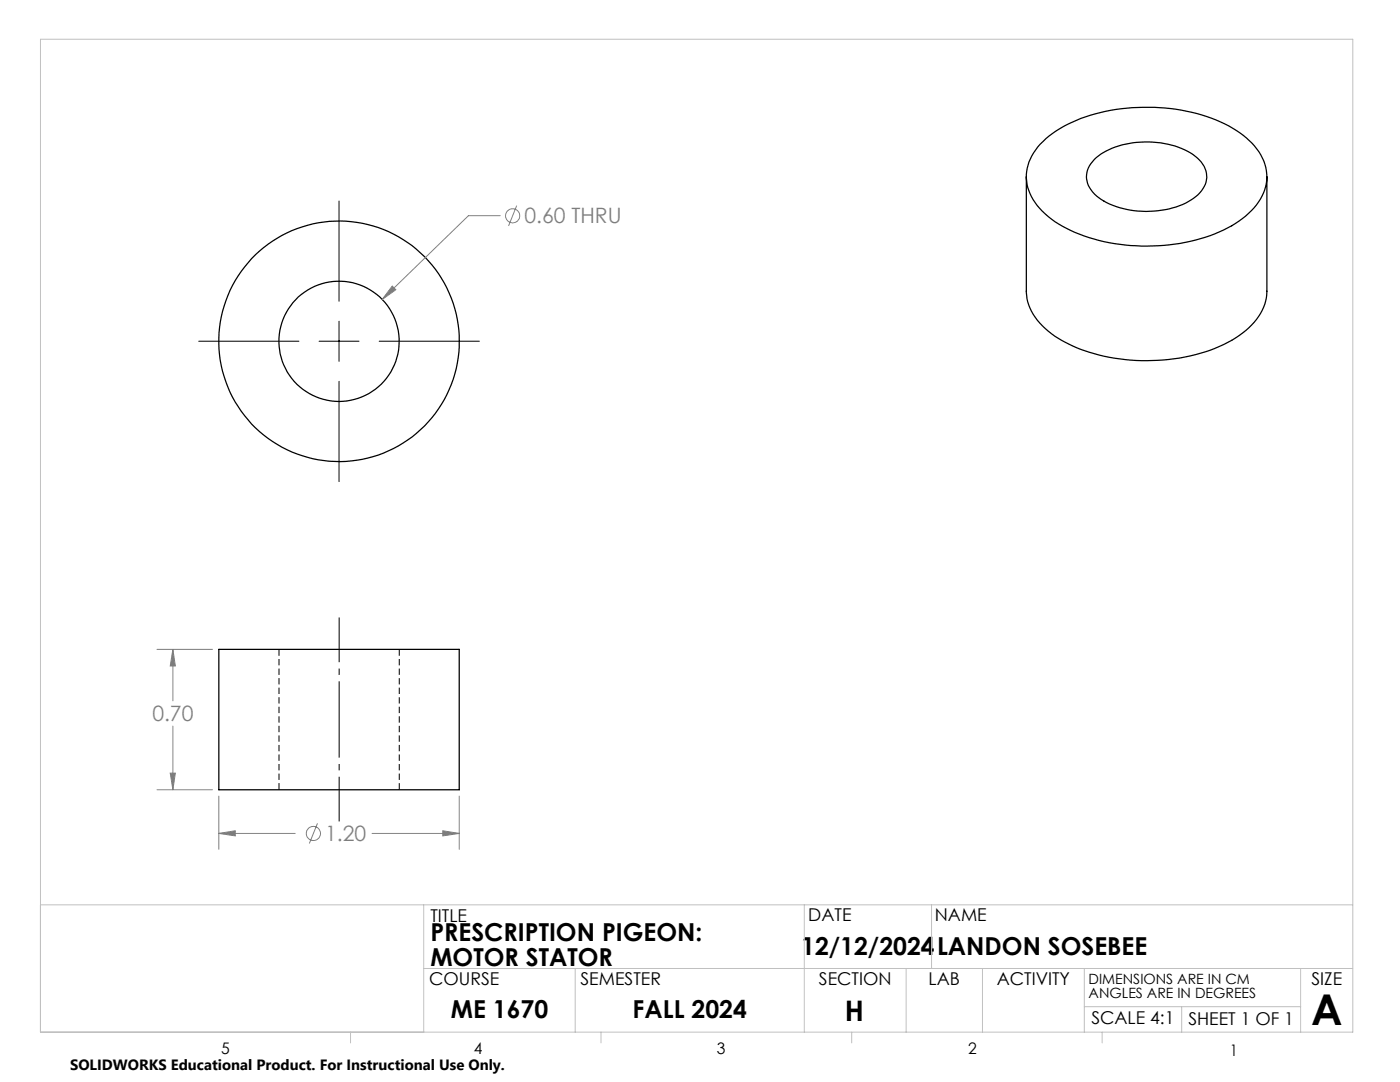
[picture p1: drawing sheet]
<svg xmlns="http://www.w3.org/2000/svg" width="279mm" height="216mm" viewBox="0 0 279 216" stroke-linecap="round" stroke-linejoin="round" font-family="sans-serif">
<path d="M55.7 129.6v28M79.7 157.6v-28" fill="none" stroke="#000" stroke-width=".2" stroke-dasharray="1.3 .6" stroke-linecap="butt"/>
<g fill="none" stroke="#000" stroke-width=".25">
<path d="M204.8 35.2v22.9a10.5 10.5 0 0 0 4.4 8 30.7 30.7 0 0 0 17.6 5.8 35.2 35.2 0 0 0 19.8-4.4 12.2 12.2 0 0 0 6.2-8.7v-23.6M207.6 28.8a25.4 25.4 0 0 1 14.1-6.8 37 37 0 0 1 24.3 3.6 12.7 12.7 0 0 1 6.7 8.4 9.8 9.8 0 0 1-4.1 9.1 29.6 29.6 0 0 1-16.3 5.9 34.9 34.9 0 0 1-21.8-4.8 11.9 11.9 0 0 1-5.6-8.1 9.1 9.1 0 0 1 2.7-7.3zM218.4 31.9a15.1 15.1 0 0 1 10.9-3.6 14.7 14.7 0 0 1 10.1 3.7 4.5 4.5 0 0 1-.3 6.8 15.3 15.3 0 0 1-10.4 3.4 15.4 15.4 0 0 1-10.3-3.5 4.5 4.5 0 0 1 0-6.8zM43.7 129.6h48v28h-48z"/>
<circle cx="67.7" cy="68.1" r="24"/>
<circle cx="67.7" cy="68.1" r="12"/>
</g>
<g fill="none" stroke="#808080" stroke-width=".2">
<path d="M78.3 57.1l.7 .7-2.7 2zM99.8 43h-6.3l-17.2 16.8M103.1 41l-1.6 4.1M31.3 129.6h11.1M34.5 129.6l.5 3.3h-1zM34.5 129.6v10.2M31.3 157.6h11.1M34 154.3h1l-.5 3.3zM34.5 144.9v12.7M43.7 158.9v10.6M91.7 158.9v10.6M43.7 166.3l3.3-.5v1z"/>
<path d="M43.7 166.3h15.2M63.4 164.3l-1.7 4M74.3 166.3h17.4M88.4 165.8l3.3 .5-3.3 .5z"/>
<circle cx="102.3" cy="43.1" r="1.41"/>
<circle cx="62.5" cy="166.3" r="1.41"/>
</g>
<path d="M67.7 123.2v40.7" fill="none" stroke="#000" stroke-width=".2" stroke-dasharray="15.2 1.3 1.3 1.3" stroke-dashoffset="6.3" stroke-linecap="butt"/>
<path d="M67.7 40.1v20M39.7 68.1h20M63.7 68.1h7.9M67.7 64.1v8M67.7 76.1v20M75.7 68.1h20" fill="none" stroke="#000" stroke-width=".2"/>
<g fill="none" stroke="#c0c0c0" stroke-width=".2">
<path d="M8.1 7.8h261.9v198.2h-261.9zM8.1 180.6h261.9M84.6 180.6v25.4M84.6 193.3h185.4M114.8 193.3v12.7M160.5 180.6v25.4M180.8 193.3v12.7M185.9 180.6v12.7M196.1 193.3v12.7M216.4 193.3v12.7M259.6 193.3v12.7M70 206v2.1"/>
<path d="M119.9 206v2.1M170 206v2.1M216.4 200.9h43.2M220 206v2.1M235.8 200.9v5.1"/>
</g>
<path d="M88.4 165.8l3.3 .5-3.3 .5zM43.7 166.3l3.3-.5v1zM34.5 129.6l.5 3.3h-1zM34 154.3h1l-.5 3.3zM78.3 57.1l-2 2.7 2.7-2z" fill="#808080"/>
<text font-size="8.5" x="261.7" y="204.6">A</text>
<text font-size="5.6" x="168.6" y="203.7">H</text>
<g font-size="4.9">
<text x="85.9" y="187.7">PRESCRIPTION PIGEON:</text>
<text x="159.9" y="190.5">12/12/2024</text>
<text x="187" y="190.5">LANDON SOSEBEE</text>
<text x="85.9" y="192.7">MOTOR STATOR</text>
<text x="90" y="203.2">ME 1670</text>
<text x="126.3" y="203.1">FALL 2024</text>
</g>
<g font-size="4.2" fill="#808080">
<text x="104.7" y="44.6">0.60 THRU</text>
<text x="30.4" y="143.9">0.70</text>
<text x="64.9" y="167.8">1.20</text>
</g>
<g font-size="3.5">
<text x="85.9" y="183.9">TITLE</text>
<text x="161.3" y="183.8">DATE</text>
<text x="186.6" y="183.8">NAME</text>
<text x="85.6" y="196.5">COURSE</text>
<text x="115.9" y="196.5">SEMESTER</text>
<text x="163.4" y="196.5">SECTION</text>
<text x="185.3" y="196.5">LAB</text>
<text x="198.9" y="196.5">ACTIVITY</text>
<text x="261.7" y="196.5">SIZE</text>
<text x="217.8" y="204.4">SCALE 4:1</text>
<text x="237.2" y="204.4">SHEET 1 OF 1</text>
</g>
<g font-size="3.2">
<text x="44.2" y="210.4">5</text>
<text x="94.6" y="210.3">4</text>
<text x="143.1" y="210.4">3</text>
<text x="193.2" y="210.3">2</text>
<text x="245.4" y="210.6">1</text>
</g>
<text font-size="3" x="14" y="213.5">SOLIDWORKS Educational Product. For Instructional Use Only.</text>
<g font-size="2.8">
<text x="217.2" y="196.4">DIMENSIONS ARE IN CM</text>
<text x="217.2" y="199.2">ANGLES ARE IN DEGREES</text>
</g>
</svg>
